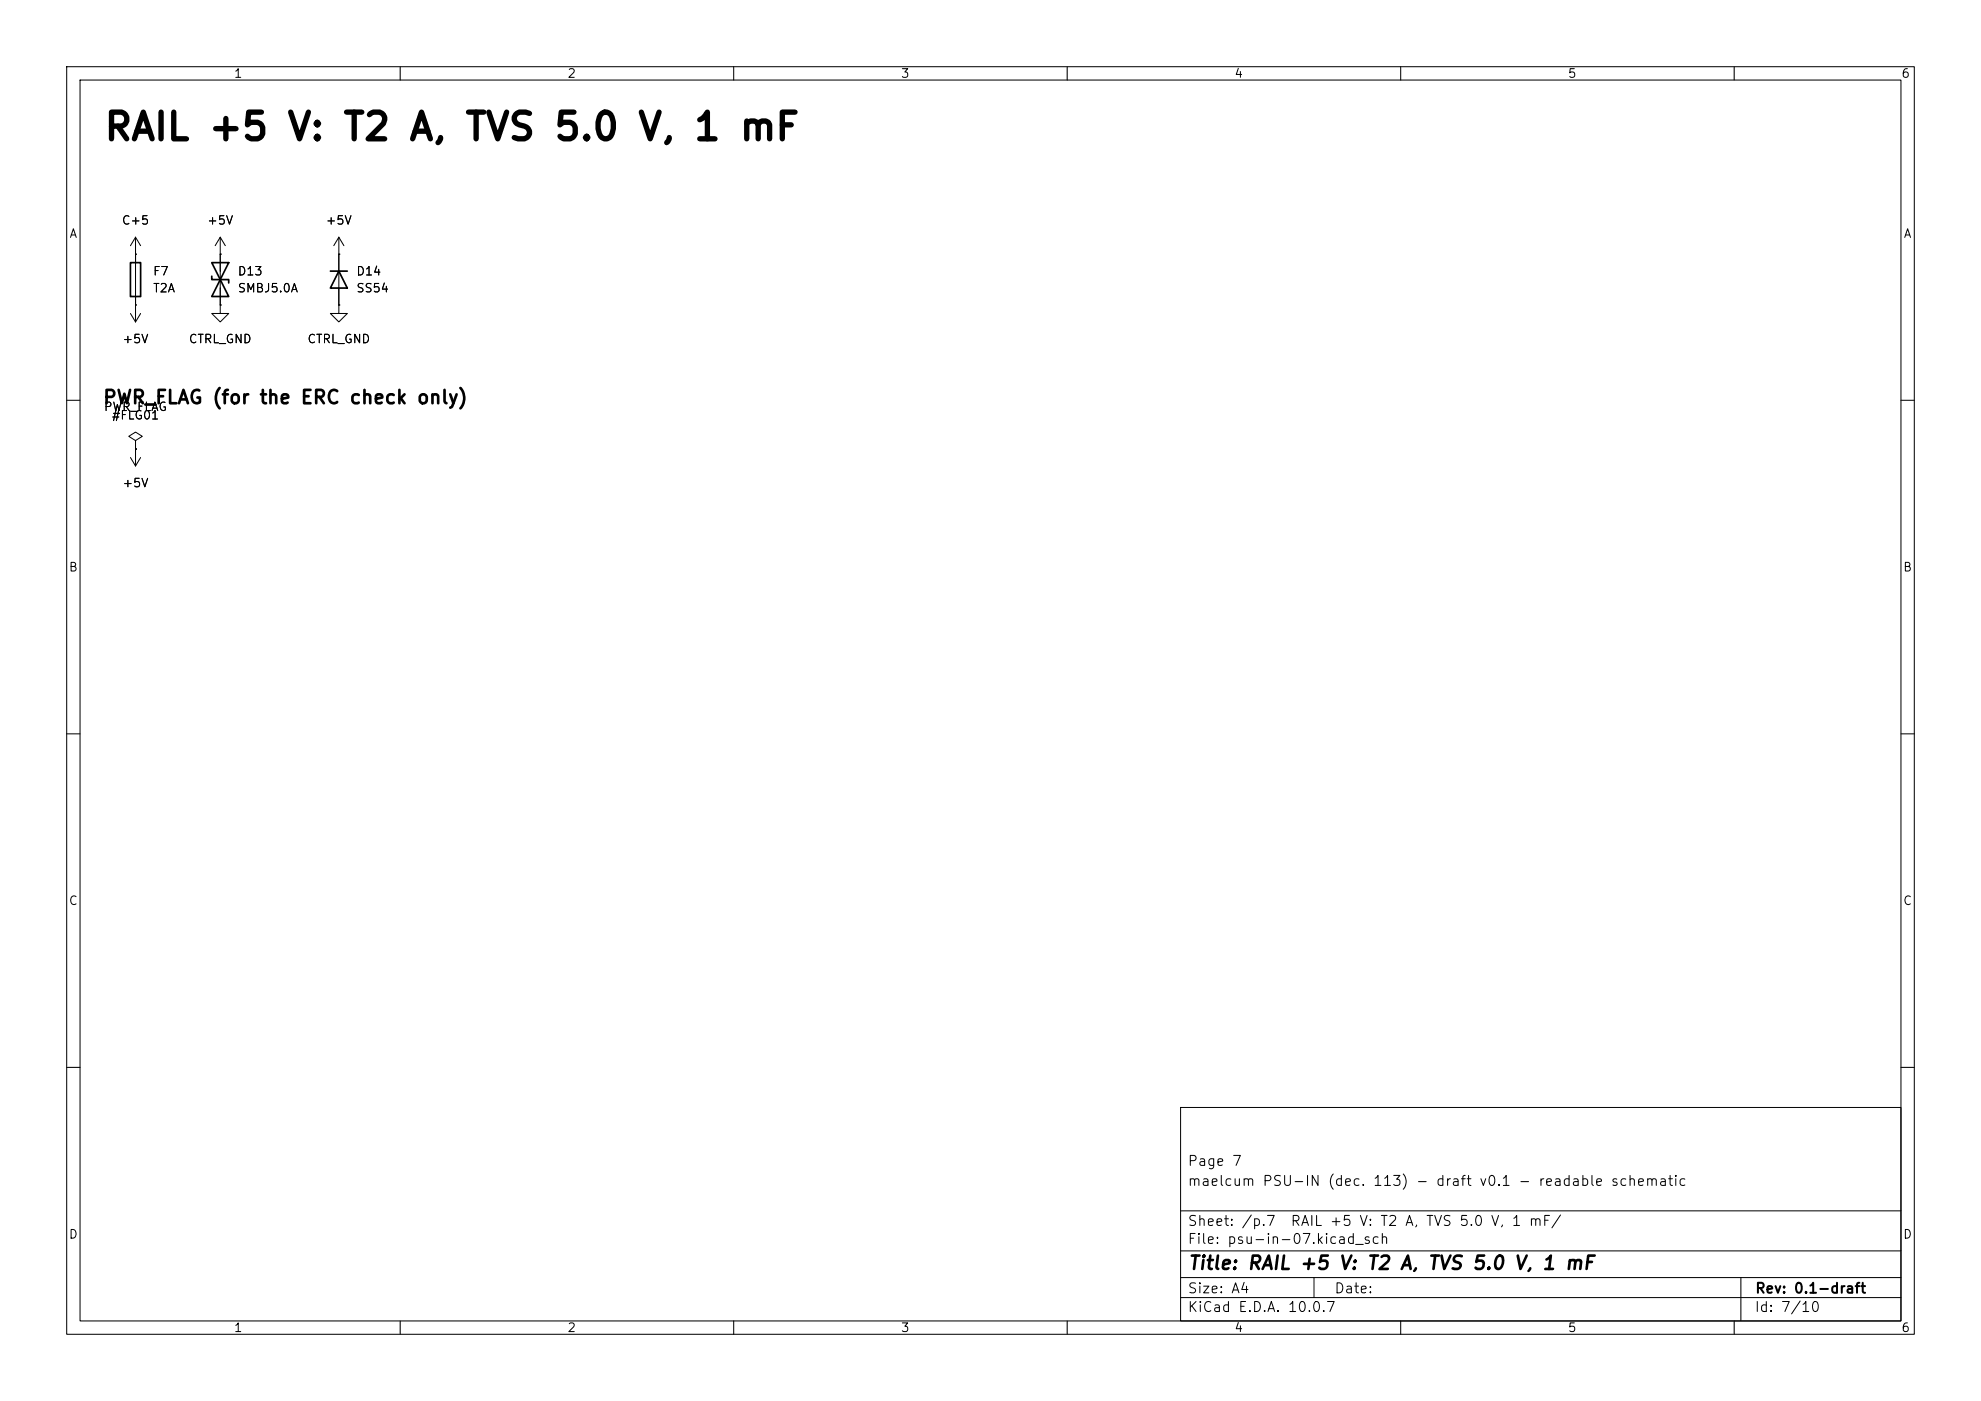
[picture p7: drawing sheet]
<svg xmlns="http://www.w3.org/2000/svg" width="297mm" height="210mm" viewBox="0 0 297 210" stroke-linecap="round" stroke-linejoin="round" font-family="sans-serif">
<g fill="none" stroke="#000" stroke-width=".15">
<path d="M10 10h277v190h-277zM12 12h273v186h-273zM60 10v2M110 10v2M160 10v2M210 10v2M260 10v2M20.3 38.1h.1M20.3 35.6l-.7 1.2M20.3 35.6l.8 1.2M20.3 35.6v12.7M33 38.1h.1"/>
<path d="M33 35.6l-.7 1.2M33 35.6l.8 1.2M33 35.6v10.1M50.8 38.1h.1M50.8 35.6l-.8 1.2M50.8 35.6l.8 1.2M50.8 35.6v10.1M19.6 47l.7 1.3M20.3 45.7h.1M21.1 47l-.8 1.3M33 45.7v1.3h1.3l-1.3 1.3-1.3-1.3h1.3M33 45.7h.1"/>
<path d="M50.8 45.7v1.3h1.3l-1.3 1.3-1.3-1.3h1.3M50.8 45.7h.1M10 60h2M19.6 68.6l.7 1.3M20.3 66l1-.6-1-.6-1 .6 1 .6v1.3M20.3 67.3h.1M20.3 67.3v2.6M21.1 68.6l-.8 1.3M285 60h2M10 110h2M285 110h2M10 160h2"/>
<path d="M177 166h108v32h-108zM285 160h2M60 198v2M110 198v2M160 198v2M177 194.5h108M177 191.5h108M177 187.5h108M177 181.5h108M197 191.5v3M210 198v2M260 198v2"/>
<path d="M261 191.5v6.5"/>
</g>
<path d="M19.6 39.4h1.5v5.1h-1.5zM31.7 39.4l2.6 5.1h-2.6l2.6-5.1zM31.7 41.4v.5h2.6v.5M49.5 40.6h2.6M50.8 40.6l1.3 2.6h-2.6z" fill="none" stroke="#000" stroke-width=".25"/>
<text font-size="4" x="15.4" y="22">RAIL +5 V: T2 A, TVS 5.0 V, 1 mF</text>
<g font-size="2">
<text x="15.3" y="61">PWR_FLAG (for the ERC check only)</text>
<text x="178" y="190.8">Title: RAIL +5 V: T2 A, TVS 5.0 V, 1 mF</text>
</g>
<g font-size="1.5">
<text x="178" y="178.1">maelcum PSU-IN (dec. 113) - draft v0.1 - readable schematic</text>
<text x="178" y="175.1">Page 7</text>
<text x="178" y="184.1">Sheet: /p.7</text>
<text x="193.4" y="184.1">RAIL +5 V: T2 A, TVS 5.0 V, 1 mF/</text>
<text x="178" y="186.8">File: psu-in-07.kicad_sch</text>
<text x="178" y="197">KiCad E.D.A. 10.0.7</text>
<text x="178" y="194.2">Size: A4</text>
<text x="200" y="194.2">Date:</text>
<text x="263" y="197">Id: 7/10</text>
<text x="263" y="194.2">Rev: 0.1-draft</text>
</g>
<g font-size="1.3">
<text x="35" y="12">1</text>
<text x="85" y="12">2</text>
<text x="135" y="12">3</text>
<text x="185" y="12">4</text>
<text x="235" y="12">5</text>
<text x="285" y="12">6</text>
<text x="10.3" y="36">A</text>
<text x="18.2" y="34">C+5</text>
<text x="31" y="34">+5V</text>
<text x="48.7" y="34">+5V</text>
<text x="285.3" y="36">A</text>
<text x="22.8" y="41.6">F7</text>
<text x="35.5" y="41.6">D13</text>
<text x="53.3" y="41.6">D14</text>
<text x="22.8" y="44.1">T2A</text>
<text x="35.5" y="44.1">SMBJ5.0A</text>
<text x="53.3" y="44.1">SS54</text>
<text x="18.3" y="51.8">+5V</text>
<text x="28.2" y="51.8">CTRL_GND</text>
<text x="46" y="51.8">CTRL_GND</text>
<text x="15.5" y="61.9">PWR_FLAG</text>
<text x="16.7" y="63.2">#FLG01</text>
<text x="18.3" y="73.4">+5V</text>
<text x="10.2" y="86">B</text>
<text x="285.2" y="86">B</text>
<text x="10.2" y="136">C</text>
<text x="285.2" y="136">C</text>
<text x="10.2" y="186">D</text>
<text x="285.2" y="186">D</text>
<text x="35" y="200">1</text>
<text x="85" y="200">2</text>
<text x="135" y="200">3</text>
<text x="185" y="200">4</text>
<text x="235" y="200">5</text>
<text x="285" y="200">6</text>
</g>
</svg>
